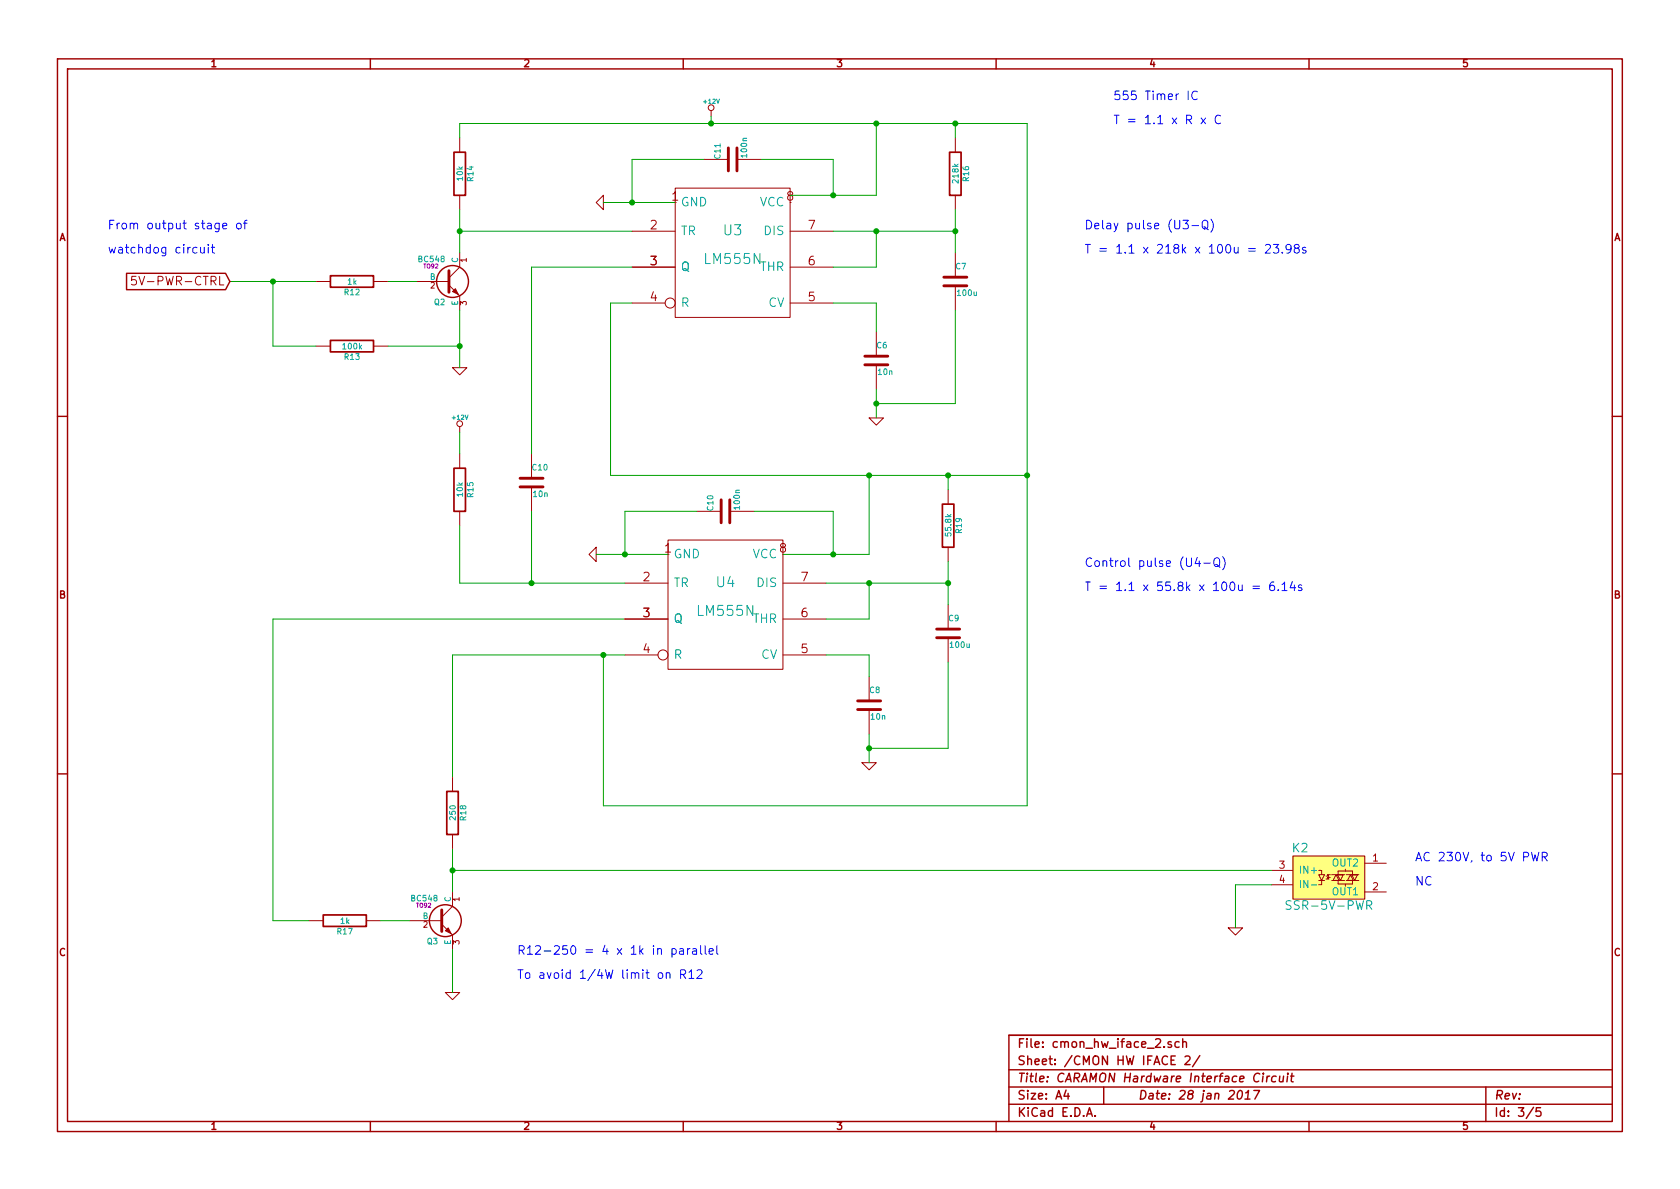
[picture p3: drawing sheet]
EESchema Schematic File Version 2
LIBS:linear-modified
LIBS:power
LIBS:device
LIBS:transistors
LIBS:conn
LIBS:linear
LIBS:regul
LIBS:74xx
LIBS:cmos4000
LIBS:adc-dac
LIBS:memory
LIBS:xilinx
LIBS:special
LIBS:microcontrollers
LIBS:dsp
LIBS:microchip
LIBS:analog_switches
LIBS:motorola
LIBS:texas
LIBS:intel
LIBS:audio
LIBS:interface
LIBS:digital-audio
LIBS:philips
LIBS:display
LIBS:cypress
LIBS:siliconi
LIBS:opto
LIBS:atmel
LIBS:contrib
LIBS:valves
LIBS:db9-female
LIBS:sharp-relay
LIBS:74ac04
LIBS:maxim
LIBS:GrayCatLabs
LIBS:cmon_hw_iface-cache
EELAYER 27 0
EELAYER END
$Descr A4 11693 8268
encoding utf-8
Sheet 3 5
Title "CARAMON Hardware Interface Circuit"
Date "28 jan 2017"
Rev ""
Comp ""
Comment1 ""
Comment2 ""
Comment3 ""
Comment4 ""
$EndDescr
$Comp
L BC548 Q2
U 1 1
P 3100 1950
F 0 "Q2" H 3100 1801 40  0000 R CNN
F 1 "BC548" H 3100 2100 40  0000 R CNN
F 2 "TO92" H 3000 2052 29  0000 C CNN
F 3 "" H 3100 1950 60  0000 C CNN
	1    3100 1950
	1    0    0    -1  
$EndComp
$Comp
L BC548 Q3
U 1 1
P 3050 6400
F 0 "Q3" H 3050 6251 40  0000 R CNN
F 1 "BC548" H 3050 6550 40  0000 R CNN
F 2 "TO92" H 2950 6502 29  0000 C CNN
F 3 "" H 3050 6400 60  0000 C CNN
	1    3050 6400
	1    0    0    -1  
$EndComp
$Comp
L C C7
U 1 1
P 6650 1950
F 0 "C7" H 6650 2050 40  0000 L CNN
F 1 "100u" H 6656 1865 40  0000 L CNN
F 2 "~" H 6688 1800 30  0000 C CNN
F 3 "~" H 6650 1950 60  0000 C CNN
	1    6650 1950
	1    0    0    -1  
$EndComp
$Comp
L C C6
U 1 1
P 6100 2500
F 0 "C6" H 6100 2600 40  0000 L CNN
F 1 "10n" H 6106 2415 40  0000 L CNN
F 2 "~" H 6138 2350 30  0000 C CNN
F 3 "~" H 6100 2500 60  0000 C CNN
	1    6100 2500
	1    0    0    -1  
$EndComp
$Comp
L C C9
U 1 1
P 6600 4400
F 0 "C9" H 6600 4500 40  0000 L CNN
F 1 "100u" H 6606 4315 40  0000 L CNN
F 2 "~" H 6638 4250 30  0000 C CNN
F 3 "~" H 6600 4400 60  0000 C CNN
	1    6600 4400
	1    0    0    -1  
$EndComp
$Comp
L C C8
U 1 1
P 6050 4900
F 0 "C8" H 6050 5000 40  0000 L CNN
F 1 "10n" H 6056 4815 40  0000 L CNN
F 2 "~" H 6088 4750 30  0000 C CNN
F 3 "~" H 6050 4900 60  0000 C CNN
	1    6050 4900
	1    0    0    -1  
$EndComp
$Comp
L C C10
U 1 1
P 3700 3350
F 0 "C10" H 3700 3450 40  0000 L CNN
F 1 "10n" H 3706 3265 40  0000 L CNN
F 2 "~" H 3738 3200 30  0000 C CNN
F 3 "~" H 3700 3350 60  0000 C CNN
	1    3700 3350
	1    0    0    -1  
$EndComp
$Comp
L R R16
U 1 1
P 6650 1200
F 0 "R16" V 6730 1200 40  0000 C CNN
F 1 "218k" V 6657 1201 40  0000 C CNN
F 2 "~" V 6580 1200 30  0000 C CNN
F 3 "~" H 6650 1200 30  0000 C CNN
	1    6650 1200
	1    0    0    -1  
$EndComp
$Comp
L R R19
U 1 1
P 6600 3650
F 0 "R19" V 6680 3650 40  0000 C CNN
F 1 "55.8k" V 6607 3651 40  0000 C CNN
F 2 "~" V 6530 3650 30  0000 C CNN
F 3 "~" H 6600 3650 30  0000 C CNN
	1    6600 3650
	1    0    0    -1  
$EndComp
$Comp
L R R18
U 1 1
P 3150 5650
F 0 "R18" V 3230 5650 40  0000 C CNN
F 1 "250" V 3157 5651 40  0000 C CNN
F 2 "~" V 3080 5650 30  0000 C CNN
F 3 "~" H 3150 5650 30  0000 C CNN
	1    3150 5650
	1    0    0    -1  
$EndComp
$Comp
L R R15
U 1 1
P 3200 3400
F 0 "R15" V 3280 3400 40  0000 C CNN
F 1 "10k" V 3207 3401 40  0000 C CNN
F 2 "~" V 3130 3400 30  0000 C CNN
F 3 "~" H 3200 3400 30  0000 C CNN
	1    3200 3400
	1    0    0    -1  
$EndComp
$Comp
L R R14
U 1 1
P 3200 1200
F 0 "R14" V 3280 1200 40  0000 C CNN
F 1 "10k" V 3207 1201 40  0000 C CNN
F 2 "~" V 3130 1200 30  0000 C CNN
F 3 "~" H 3200 1200 30  0000 C CNN
	1    3200 1200
	1    0    0    -1  
$EndComp
$Comp
L R R17
U 1 1
P 2400 6400
F 0 "R17" V 2480 6400 40  0000 C CNN
F 1 "1k" V 2407 6401 40  0000 C CNN
F 2 "~" V 2330 6400 30  0000 C CNN
F 3 "~" H 2400 6400 30  0000 C CNN
	1    2400 6400
	0    1    1    0   
$EndComp
$Comp
L R R12
U 1 1
P 2450 1950
F 0 "R12" V 2530 1950 40  0000 C CNN
F 1 "1k" V 2457 1951 40  0000 C CNN
F 2 "~" V 2380 1950 30  0000 C CNN
F 3 "~" H 2450 1950 30  0000 C CNN
	1    2450 1950
	0    1    1    0   
$EndComp
$Comp
L LM555N U3
U 1 1
P 5100 1700
F 0 "U3" H 5100 1800 70  0000 C CNN
F 1 "LM555N" H 5100 1600 70  0000 C CNN
F 2 "" H 5100 1700 60  0000 C CNN
F 3 "" H 5100 1700 60  0000 C CNN
	1    5100 1700
	1    0    0    -1  
$EndComp
$Comp
L +12V #PWR?
U 1 1
P 4950 800
F 0 "#PWR?" H 4950 750 20  0001 C CNN
F 1 "+12V" H 4950 900 30  0000 C CNN
F 2 "" H 4950 800 60  0000 C CNN
F 3 "" H 4950 800 60  0000 C CNN
	1    4950 800 
	1    0    0    -1  
$EndComp
$Comp
L GND #PWR?
U 1 1
P 3150 6900
F 0 "#PWR?" H 3150 6900 30  0001 C CNN
F 1 "GND" H 3150 6830 30  0001 C CNN
F 2 "" H 3150 6900 60  0000 C CNN
F 3 "" H 3150 6900 60  0000 C CNN
	1    3150 6900
	1    0    0    -1  
$EndComp
$Comp
L GND #PWR?
U 1 1
P 6100 2900
F 0 "#PWR?" H 6100 2900 30  0001 C CNN
F 1 "GND" H 6100 2830 30  0001 C CNN
F 2 "" H 6100 2900 60  0000 C CNN
F 3 "" H 6100 2900 60  0000 C CNN
	1    6100 2900
	1    0    0    -1  
$EndComp
$Comp
L GND #PWR?
U 1 1
P 4200 1400
F 0 "#PWR?" H 4200 1400 30  0001 C CNN
F 1 "GND" H 4200 1330 30  0001 C CNN
F 2 "" H 4200 1400 60  0000 C CNN
F 3 "" H 4200 1400 60  0000 C CNN
	1    4200 1400
	0    1    1    0   
$EndComp
$Comp
L R R13
U 1 1
P 2450 2400
F 0 "R13" V 2530 2400 40  0000 C CNN
F 1 "100k" V 2457 2401 40  0000 C CNN
F 2 "~" V 2380 2400 30  0000 C CNN
F 3 "~" H 2450 2400 30  0000 C CNN
	1    2450 2400
	0    1    1    0   
$EndComp
$Comp
L GND #PWR?
U 1 1
P 3200 2550
F 0 "#PWR?" H 3200 2550 30  0001 C CNN
F 1 "GND" H 3200 2480 30  0001 C CNN
F 2 "" H 3200 2550 60  0000 C CNN
F 3 "" H 3200 2550 60  0000 C CNN
	1    3200 2550
	1    0    0    -1  
$EndComp
$Comp
L GND #PWR?
U 1 1
P 6050 5300
F 0 "#PWR?" H 6050 5300 30  0001 C CNN
F 1 "GND" H 6050 5230 30  0001 C CNN
F 2 "" H 6050 5300 60  0000 C CNN
F 3 "" H 6050 5300 60  0000 C CNN
	1    6050 5300
	1    0    0    -1  
$EndComp
$Comp
L +12V #PWR?
U 1 1
P 3200 3000
F 0 "#PWR?" H 3200 2950 20  0001 C CNN
F 1 "+12V" H 3200 3100 30  0000 C CNN
F 2 "" H 3200 3000 60  0000 C CNN
F 3 "" H 3200 3000 60  0000 C CNN
	1    3200 3000
	1    0    0    -1  
$EndComp
Wire Wire Line
	5800 2100 6100 2100
Wire Wire Line
	6100 2100 6100 2300
Wire Wire Line
	5800 1600 6650 1600
Connection ~ 6650 1600
Wire Wire Line
	5800 1850 6100 1850
Wire Wire Line
	6100 1850 6100 1600
Connection ~ 6100 1600
Wire Wire Line
	4700 1400 4200 1400
Connection ~ 3200 1600
Wire Wire Line
	6650 1450 6650 1750
Wire Wire Line
	2900 1950 2700 1950
Wire Wire Line
	2700 2400 3200 2400
Wire Wire Line
	3200 2150 3200 2550
Connection ~ 3200 2400
Wire Wire Line
	2200 2400 1900 2400
Wire Wire Line
	1900 2400 1900 1950
Wire Wire Line
	1600 1950 2200 1950
Wire Wire Line
	4400 1600 3200 1600
Wire Wire Line
	3200 1750 3200 1450
Wire Wire Line
	6600 3900 6600 4200
Connection ~ 6600 4050
Connection ~ 6050 4050
Wire Wire Line
	6600 4050 5750 4050
Wire Wire Line
	6050 4550 6050 4700
Wire Wire Line
	6100 2900 6100 2700
Wire Wire Line
	6100 2800 6650 2800
Wire Wire Line
	6650 2800 6650 2150
Connection ~ 6100 2800
Wire Wire Line
	6050 5300 6050 5100
Wire Wire Line
	6600 5200 6600 4600
Connection ~ 6050 5200
Wire Wire Line
	4950 800  4950 850 
Wire Wire Line
	6650 850  6650 950 
Wire Wire Line
	3200 950  3200 850 
Connection ~ 4950 850 
Wire Wire Line
	5500 1350 6100 1350
Wire Wire Line
	6100 1350 6100 850 
Connection ~ 6100 850 
Wire Wire Line
	6600 3300 6600 3400
Connection ~ 6600 3300
Connection ~ 6650 850 
Wire Wire Line
	4250 2100 4400 2100
Connection ~ 7150 3300
Wire Wire Line
	4400 1850 3700 1850
Wire Wire Line
	3200 3150 3200 3000
Wire Wire Line
	3150 6200 3150 5900
Wire Wire Line
	3150 6900 3150 6600
Connection ~ 4200 4550
Wire Wire Line
	2850 6400 2650 6400
Text Notes 9850 6000 0    60   ~ 0
AC 230V, to 5V PWR\n\nNC
$Comp
L SX12S01 K2
U 1 1
P 9250 6100
F 0 "K2" H 9050 6300 60  0000 C CNN
F 1 "SSR-5V-PWR" H 9250 5900 60  0000 C CNN
F 2 "~" H 9250 6100 60  0000 C CNN
F 3 "~" H 9250 6100 60  0000 C CNN
F 4 "Sharp Microelectronics" H 9250 5700 60  0001 C CNN "Manufacturer"
F 5 "SX12S01X" H 9250 5800 60  0001 C CNN "Part"
	1    9250 6100
	1    0    0    -1  
$EndComp
Text Notes 750  1600 0    60   ~ 0
From output stage of\n\nwatchdog circuit
Text GLabel 1600 1950 0    60   Input ~ 0
5V-PWR-CTRL
Wire Wire Line
	7150 850  7150 5600
Wire Wire Line
	7150 5600 4200 5600
Wire Wire Line
	4200 5600 4200 4550
Wire Wire Line
	4250 2100 4250 3300
Wire Wire Line
	3700 1850 3700 3150
Wire Wire Line
	4350 4050 3200 4050
Wire Wire Line
	3200 4050 3200 3650
Wire Wire Line
	3700 4050 3700 3550
Connection ~ 3700 4050
Wire Wire Line
	1900 6400 2150 6400
Connection ~ 1900 1950
Wire Wire Line
	3150 5400 3150 4550
Wire Wire Line
	3150 4550 4350 4550
Wire Wire Line
	4350 4300 1900 4300
Wire Wire Line
	1900 4300 1900 6400
Wire Wire Line
	8850 6050 3150 6050
Connection ~ 3150 6050
$Comp
L GND #PWR?
U 1 1
P 8600 6450
F 0 "#PWR?" H 8600 6450 30  0001 C CNN
F 1 "GND" H 8600 6380 30  0001 C CNN
F 2 "" H 8600 6450 60  0000 C CNN
F 3 "" H 8600 6450 60  0000 C CNN
	1    8600 6450
	1    0    0    -1  
$EndComp
Wire Wire Line
	8600 6450 8600 6150
Wire Wire Line
	8600 6150 8850 6150
Text Notes 7750 700  0    60   ~ 0
555 Timer IC\n\nT = 1.1 x R x C
Text Notes 7550 1600 0    60   ~ 0
Delay pulse (U3-Q)\n\nT = 1.1 x 218k x 100u = 23.98s
Text Notes 7550 3950 0    60   ~ 0
Control pulse (U4-Q)\n\nT = 1.1 x 55.8k x 100u = 6.14s
$Comp
L LM555N U4
U 1 1
P 5050 4150
F 0 "U4" H 5050 4250 70  0000 C CNN
F 1 "LM555N" H 5050 4050 70  0000 C CNN
F 2 "" H 5050 4150 60  0000 C CNN
F 3 "" H 5050 4150 60  0000 C CNN
	1    5050 4150
	1    0    0    -1  
$EndComp
Wire Wire Line
	6050 5200 6600 5200
Wire Wire Line
	5750 4550 6050 4550
Wire Wire Line
	5750 4300 6050 4300
Wire Wire Line
	6050 4300 6050 4050
Wire Wire Line
	6050 3300 6050 3850
Wire Wire Line
	6050 3850 5450 3850
Connection ~ 6050 3300
$Comp
L GND #PWR?
U 1 1
P 4150 3850
F 0 "#PWR?" H 4150 3850 30  0001 C CNN
F 1 "GND" H 4150 3780 30  0001 C CNN
F 2 "" H 4150 3850 60  0000 C CNN
F 3 "" H 4150 3850 60  0000 C CNN
	1    4150 3850
	0    1    1    0   
$EndComp
Wire Wire Line
	4650 3850 4150 3850
Text Notes 3600 6650 0    60   ~ 0
R12-250 = 4 x 1k in parallel\n\nTo avoid 1/4W limit on R12
Wire Wire Line
	5800 1100 5800 1350
Connection ~ 5800 1350
Wire Wire Line
	5800 3550 5800 3850
Connection ~ 5800 3850
$Comp
L C C11
U 1 1
P 5100 1100
F 0 "C11" H 5100 1200 40  0000 L CNN
F 1 "100n" H 5106 1015 40  0000 L CNN
F 2 "~" H 5138 950 30  0000 C CNN
F 3 "~" H 5100 1100 60  0000 C CNN
	1    5100 1100
	0    -1   -1   0   
$EndComp
$Comp
L C C10
U 1 1
P 5050 3550
F 0 "C10" H 5050 3650 40  0000 L CNN
F 1 "100n" H 5056 3465 40  0000 L CNN
F 2 "~" H 5088 3400 30  0000 C CNN
F 3 "~" H 5050 3550 60  0000 C CNN
	1    5050 3550
	0    -1   -1   0   
$EndComp
Wire Wire Line
	5800 1100 5300 1100
Wire Wire Line
	4400 1400 4400 1100
Wire Wire Line
	4400 1100 4900 1100
Connection ~ 4400 1400
Wire Wire Line
	3200 850  7150 850 
Wire Wire Line
	4350 3850 4350 3550
Wire Wire Line
	4350 3550 4850 3550
Connection ~ 4350 3850
Wire Wire Line
	5250 3550 5800 3550
Wire Wire Line
	4250 3300 7150 3300
$EndSCHEMATC
